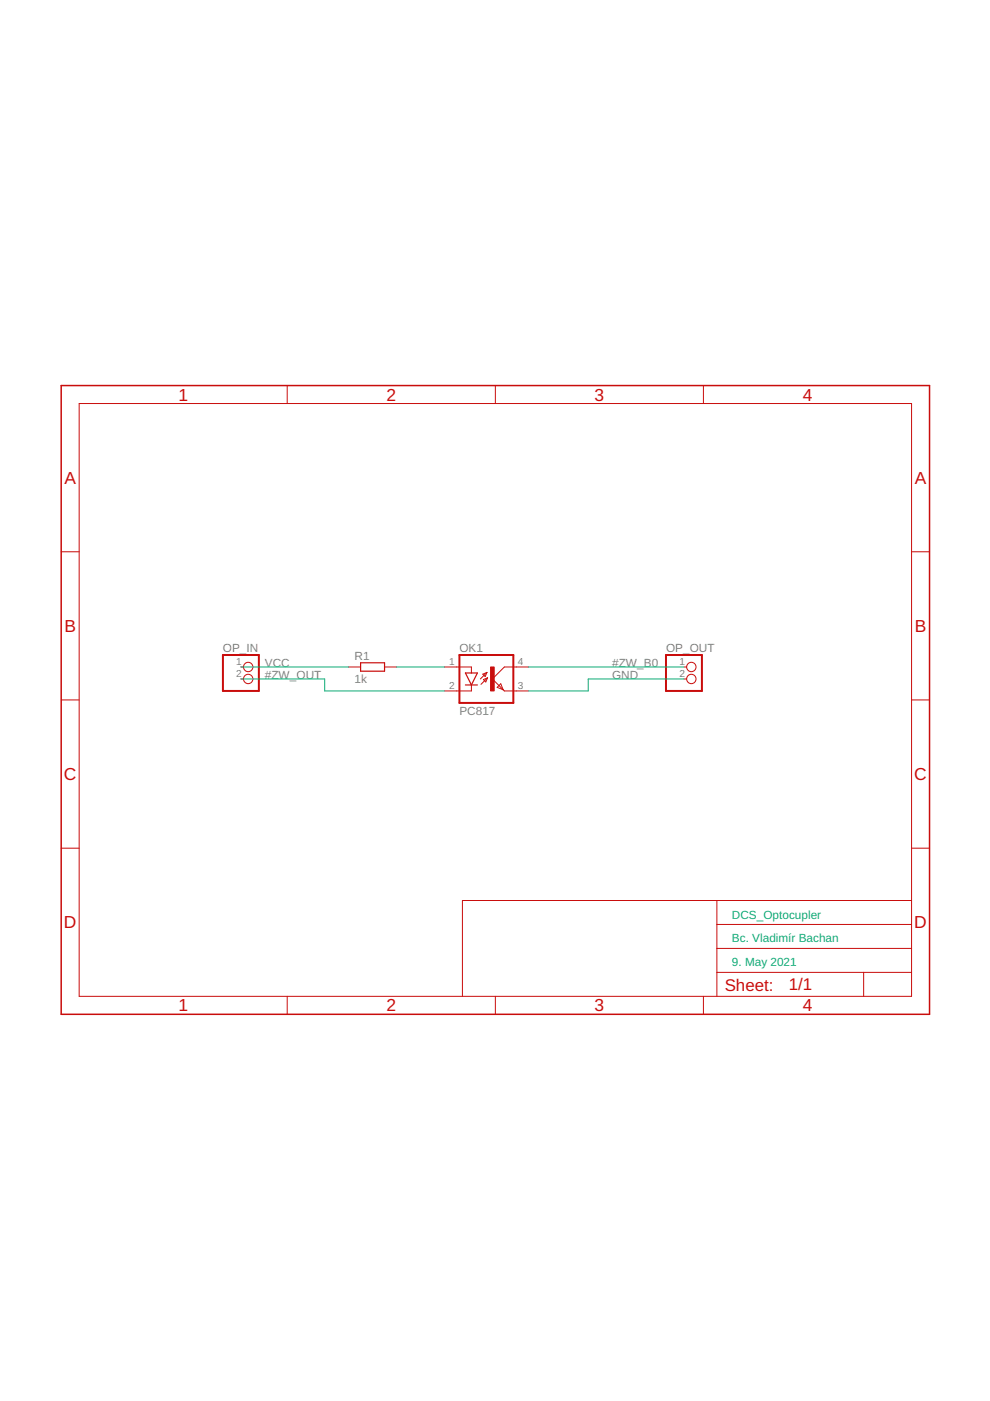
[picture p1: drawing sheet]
<?xml version="1.0" encoding="utf-8"?>
<!DOCTYPE eagle SYSTEM "eagle.dtd">
<eagle version="9.3.1">
<drawing>
<settings>
<setting alwaysvectorfont="no"/>
<setting verticaltext="up"/>
</settings>
<grid distance="0.1" unitdist="inch" unit="inch" style="lines" multiple="1" display="no" altdistance="0.01" altunitdist="inch" altunit="inch"/>
<schematic xreflabel="%F%N/%S.%C%R" xrefpart="/%S.%C%R">
<libraries>
<library name="frames">
<symbols>
<symbol name="A5L-LOC">
<wire x1="85.09" y1="3.81" x2="85.09" y2="24.13" width="0.1016" layer="94"/>
<wire x1="85.09" y1="24.13" x2="139.065" y2="24.13" width="0.1016" layer="94"/>
<wire x1="139.065" y1="24.13" x2="180.34" y2="24.13" width="0.1016" layer="94"/>
<wire x1="170.18" y1="3.81" x2="170.18" y2="8.89" width="0.1016" layer="94"/>
<wire x1="170.18" y1="8.89" x2="180.34" y2="8.89" width="0.1016" layer="94"/>
<wire x1="170.18" y1="8.89" x2="139.065" y2="8.89" width="0.1016" layer="94"/>
<wire x1="139.065" y1="8.89" x2="139.065" y2="3.81" width="0.1016" layer="94"/>
<wire x1="139.065" y1="8.89" x2="139.065" y2="13.97" width="0.1016" layer="94"/>
<wire x1="139.065" y1="13.97" x2="180.34" y2="13.97" width="0.1016" layer="94"/>
<wire x1="139.065" y1="13.97" x2="139.065" y2="19.05" width="0.1016" layer="94"/>
<wire x1="139.065" y1="19.05" x2="180.34" y2="19.05" width="0.1016" layer="94"/>
<wire x1="139.065" y1="19.05" x2="139.065" y2="24.13" width="0.1016" layer="94"/>
<text x="140.97" y="15.24" size="2.54" layer="94">&gt;DRAWING_NAME</text>
<text x="140.97" y="10.16" size="2.286" layer="94">&gt;LAST_DATE_TIME</text>
<text x="154.305" y="5.08" size="2.54" layer="94">&gt;SHEET</text>
<text x="140.716" y="4.953" size="2.54" layer="94">Sheet:</text>
<frame x1="0" y1="0" x2="184.15" y2="133.35" columns="4" rows="4" layer="94"/>
</symbol>
</symbols>
<devicesets>
<deviceset name="DINA5_L" prefix="FRAME" uservalue="yes">
<gates>
<gate name="G$1" symbol="A5L-LOC" x="0" y="0"/>
</gates>
<devices>
<device name="">
<technologies>
<technology name=""/>
</technologies>
</device>
</devices>
</deviceset>
</devicesets>
</library>
<library name="optocoupler">
<symbols>
<symbol name="OK">
<wire x1="-2.413" y1="-1.143" x2="-1.016" y2="0.254" width="0.1524" layer="94"/>
<wire x1="-1.016" y1="0.254" x2="-1.905" y2="-0.127" width="0.1524" layer="94"/>
<wire x1="-1.905" y1="-0.127" x2="-1.397" y2="-0.635" width="0.1524" layer="94"/>
<wire x1="-1.397" y1="-0.635" x2="-1.016" y2="0.254" width="0.1524" layer="94"/>
<wire x1="-1.143" y1="1.397" x2="-2.032" y2="1.016" width="0.1524" layer="94"/>
<wire x1="-2.032" y1="1.016" x2="-1.524" y2="0.508" width="0.1524" layer="94"/>
<wire x1="-1.524" y1="0.508" x2="-1.143" y2="1.397" width="0.1524" layer="94"/>
<wire x1="-2.54" y1="0" x2="-1.143" y2="1.397" width="0.1524" layer="94"/>
<wire x1="-3.175" y1="1.27" x2="-4.445" y2="-1.27" width="0.254" layer="94"/>
<wire x1="-4.445" y1="-1.27" x2="-5.715" y2="1.27" width="0.254" layer="94"/>
<wire x1="-3.175" y1="-1.27" x2="-4.445" y2="-1.27" width="0.254" layer="94"/>
<wire x1="-4.445" y1="-1.27" x2="-5.715" y2="-1.27" width="0.254" layer="94"/>
<wire x1="-3.175" y1="1.27" x2="-4.445" y2="1.27" width="0.254" layer="94"/>
<wire x1="-4.445" y1="1.27" x2="-5.715" y2="1.27" width="0.254" layer="94"/>
<wire x1="-6.985" y1="5.08" x2="4.445" y2="5.08" width="0.4064" layer="94"/>
<wire x1="-6.985" y1="-5.08" x2="4.445" y2="-5.08" width="0.4064" layer="94"/>
<wire x1="-4.445" y1="2.54" x2="-4.445" y2="1.27" width="0.1524" layer="94"/>
<wire x1="-6.985" y1="5.08" x2="-6.985" y2="-5.08" width="0.4064" layer="94"/>
<wire x1="-4.445" y1="-1.27" x2="-4.445" y2="-2.54" width="0.1524" layer="94"/>
<wire x1="4.445" y1="5.08" x2="4.445" y2="-5.08" width="0.4064" layer="94"/>
<wire x1="-4.445" y1="2.54" x2="-7.62" y2="2.54" width="0.1524" layer="94"/>
<wire x1="-4.445" y1="-2.54" x2="-7.62" y2="-2.54" width="0.1524" layer="94"/>
<wire x1="2.54" y1="2.54" x2="0" y2="0" width="0.1524" layer="94"/>
<wire x1="0" y1="0" x2="2.286" y2="-2.286" width="0.1524" layer="94"/>
<wire x1="2.54" y1="-2.54" x2="5.08" y2="-2.54" width="0.1524" layer="94"/>
<wire x1="2.54" y1="2.54" x2="5.08" y2="2.54" width="0.1524" layer="94"/>
<wire x1="1.778" y1="-1.016" x2="2.286" y2="-2.286" width="0.1524" layer="94"/>
<wire x1="2.286" y1="-2.286" x2="2.54" y2="-2.54" width="0.1524" layer="94"/>
<wire x1="2.286" y1="-2.286" x2="1.016" y2="-1.778" width="0.1524" layer="94"/>
<wire x1="1.016" y1="-1.778" x2="1.778" y2="-1.016" width="0.1524" layer="94"/>
<text x="-6.985" y="5.715" size="1.778" layer="95">&gt;NAME</text>
<text x="-6.985" y="-7.62" size="1.778" layer="96">&gt;VALUE</text>
<rectangle x1="-0.381" y1="-2.54" x2="0.381" y2="2.54" layer="94"/>
<pin name="A" x="-10.16" y="2.54" visible="pad" length="short" direction="pas"/>
<pin name="C" x="-10.16" y="-2.54" visible="pad" length="short" direction="pas"/>
<pin name="EMIT" x="7.62" y="-2.54" visible="pad" length="short" direction="pas" rot="R180"/>
<pin name="COL" x="7.62" y="2.54" visible="pad" length="short" direction="pas" rot="R180"/>
</symbol>
</symbols>
<devicesets>
<deviceset name="PC817" prefix="OK">
<gates>
<gate name="A" symbol="OK" x="0" y="0"/>
</gates>
<devices>
<device name="" package="DIL04">
<connects>
<connect gate="A" pin="A" pad="1"/>
<connect gate="A" pin="C" pad="2"/>
<connect gate="A" pin="COL" pad="4"/>
<connect gate="A" pin="EMIT" pad="3"/>
</connects>
<package3dinstances>
<package3dinstance package3d_urn="urn:adsk.eagle:package:21938/1"/>
</package3dinstances>
<technologies>
<technology name="">
<attribute name="MF" value="" constant="no"/>
<attribute name="MPN" value="PC817X4J000F" constant="no"/>
<attribute name="OC_FARNELL" value="9707727" constant="no"/>
<attribute name="OC_NEWARK" value="97K7059" constant="no"/>
</technology>
</technologies>
</device>
</devices>
</deviceset>
</devicesets>
</library>
<library name="pinhead">
<symbols>
<symbol name="PINHD2">
<wire x1="-6.35" y1="-2.54" x2="1.27" y2="-2.54" width="0.4064" layer="94"/>
<wire x1="1.27" y1="-2.54" x2="1.27" y2="5.08" width="0.4064" layer="94"/>
<wire x1="1.27" y1="5.08" x2="-6.35" y2="5.08" width="0.4064" layer="94"/>
<wire x1="-6.35" y1="5.08" x2="-6.35" y2="-2.54" width="0.4064" layer="94"/>
<text x="-6.35" y="5.715" size="1.778" layer="95">&gt;NAME</text>
<text x="-6.35" y="-5.08" size="1.778" layer="96">&gt;VALUE</text>
<pin name="1" x="-2.54" y="2.54" visible="pad" length="short" direction="pas" function="dot"/>
<pin name="2" x="-2.54" y="0" visible="pad" length="short" direction="pas" function="dot"/>
</symbol>
</symbols>
<devicesets>
<deviceset name="PINHD-1X2" prefix="JP" uservalue="yes">
<gates>
<gate name="G$1" symbol="PINHD2" x="0" y="0"/>
</gates>
<devices>
<device name="" package="1X02">
<connects>
<connect gate="G$1" pin="1" pad="1"/>
<connect gate="G$1" pin="2" pad="2"/>
</connects>
<package3dinstances>
<package3dinstance package3d_urn="urn:adsk.eagle:package:22435/2"/>
</package3dinstances>
<technologies>
<technology name=""/>
</technologies>
</device>
<device name="/90" package="1X02/90">
<connects>
<connect gate="G$1" pin="1" pad="1"/>
<connect gate="G$1" pin="2" pad="2"/>
</connects>
<package3dinstances>
<package3dinstance package3d_urn="urn:adsk.eagle:package:22437/2"/>
</package3dinstances>
<technologies>
<technology name=""/>
</technologies>
</device>
</devices>
</deviceset>
</devicesets>
</library>
<library name="rcl">
<symbols>
<symbol name="R-EU">
<wire x1="-2.54" y1="-0.889" x2="2.54" y2="-0.889" width="0.254" layer="94"/>
<wire x1="2.54" y1="0.889" x2="-2.54" y2="0.889" width="0.254" layer="94"/>
<wire x1="2.54" y1="-0.889" x2="2.54" y2="0.889" width="0.254" layer="94"/>
<wire x1="-2.54" y1="-0.889" x2="-2.54" y2="0.889" width="0.254" layer="94"/>
<text x="-3.81" y="1.4986" size="1.778" layer="95">&gt;NAME</text>
<text x="-3.81" y="-3.302" size="1.778" layer="96">&gt;VALUE</text>
<pin name="2" x="5.08" y="0" visible="off" length="short" direction="pas" swaplevel="1" rot="R180"/>
<pin name="1" x="-5.08" y="0" visible="off" length="short" direction="pas" swaplevel="1"/>
</symbol>
</symbols>
<devicesets>
<deviceset name="R-EU_" prefix="R" uservalue="yes">
<gates>
<gate name="G$1" symbol="R-EU" x="0" y="0"/>
</gates>
<devices>
<device name="R0402" package="R0402">
<connects>
<connect gate="G$1" pin="1" pad="1"/>
<connect gate="G$1" pin="2" pad="2"/>
</connects>
<package3dinstances>
<package3dinstance package3d_urn="urn:adsk.eagle:package:23547/3"/>
</package3dinstances>
<technologies>
<technology name="">
<attribute name="SPICEPREFIX" value="R" constant="no"/>
</technology>
</technologies>
</device>
<device name="R0603" package="R0603">
<connects>
<connect gate="G$1" pin="1" pad="1"/>
<connect gate="G$1" pin="2" pad="2"/>
</connects>
<package3dinstances>
<package3dinstance package3d_urn="urn:adsk.eagle:package:23555/3"/>
</package3dinstances>
<technologies>
<technology name="">
<attribute name="SPICEPREFIX" value="R" constant="no"/>
</technology>
</technologies>
</device>
<device name="R0805" package="R0805">
<connects>
<connect gate="G$1" pin="1" pad="1"/>
<connect gate="G$1" pin="2" pad="2"/>
</connects>
<package3dinstances>
<package3dinstance package3d_urn="urn:adsk.eagle:package:23553/2"/>
</package3dinstances>
<technologies>
<technology name="">
<attribute name="SPICEPREFIX" value="R" constant="no"/>
</technology>
</technologies>
</device>
<device name="R0805W" package="R0805W">
<connects>
<connect gate="G$1" pin="1" pad="1"/>
<connect gate="G$1" pin="2" pad="2"/>
</connects>
<package3dinstances>
<package3dinstance package3d_urn="urn:adsk.eagle:package:23537/2"/>
</package3dinstances>
<technologies>
<technology name="">
<attribute name="SPICEPREFIX" value="R" constant="no"/>
</technology>
</technologies>
</device>
<device name="R1206" package="R1206">
<connects>
<connect gate="G$1" pin="1" pad="1"/>
<connect gate="G$1" pin="2" pad="2"/>
</connects>
<package3dinstances>
<package3dinstance package3d_urn="urn:adsk.eagle:package:23540/2"/>
</package3dinstances>
<technologies>
<technology name="">
<attribute name="SPICEPREFIX" value="R" constant="no"/>
</technology>
</technologies>
</device>
<device name="R1206W" package="R1206W">
<connects>
<connect gate="G$1" pin="1" pad="1"/>
<connect gate="G$1" pin="2" pad="2"/>
</connects>
<package3dinstances>
<package3dinstance package3d_urn="urn:adsk.eagle:package:23539/2"/>
</package3dinstances>
<technologies>
<technology name="">
<attribute name="SPICEPREFIX" value="R" constant="no"/>
</technology>
</technologies>
</device>
<device name="R1210" package="R1210">
<connects>
<connect gate="G$1" pin="1" pad="1"/>
<connect gate="G$1" pin="2" pad="2"/>
</connects>
<package3dinstances>
<package3dinstance package3d_urn="urn:adsk.eagle:package:23554/2"/>
</package3dinstances>
<technologies>
<technology name="">
<attribute name="SPICEPREFIX" value="R" constant="no"/>
</technology>
</technologies>
</device>
<device name="R1210W" package="R1210W">
<connects>
<connect gate="G$1" pin="1" pad="1"/>
<connect gate="G$1" pin="2" pad="2"/>
</connects>
<package3dinstances>
<package3dinstance package3d_urn="urn:adsk.eagle:package:23541/2"/>
</package3dinstances>
<technologies>
<technology name="">
<attribute name="SPICEPREFIX" value="R" constant="no"/>
</technology>
</technologies>
</device>
<device name="R2010" package="R2010">
<connects>
<connect gate="G$1" pin="1" pad="1"/>
<connect gate="G$1" pin="2" pad="2"/>
</connects>
<package3dinstances>
<package3dinstance package3d_urn="urn:adsk.eagle:package:23551/2"/>
</package3dinstances>
<technologies>
<technology name="">
<attribute name="SPICEPREFIX" value="R" constant="no"/>
</technology>
</technologies>
</device>
<device name="R2010W" package="R2010W">
<connects>
<connect gate="G$1" pin="1" pad="1"/>
<connect gate="G$1" pin="2" pad="2"/>
</connects>
<package3dinstances>
<package3dinstance package3d_urn="urn:adsk.eagle:package:23542/2"/>
</package3dinstances>
<technologies>
<technology name="">
<attribute name="SPICEPREFIX" value="R" constant="no"/>
</technology>
</technologies>
</device>
<device name="R2012" package="R2012">
<connects>
<connect gate="G$1" pin="1" pad="1"/>
<connect gate="G$1" pin="2" pad="2"/>
</connects>
<package3dinstances>
<package3dinstance package3d_urn="urn:adsk.eagle:package:23543/2"/>
</package3dinstances>
<technologies>
<technology name="">
<attribute name="SPICEPREFIX" value="R" constant="no"/>
</technology>
</technologies>
</device>
<device name="R2012W" package="R2012W">
<connects>
<connect gate="G$1" pin="1" pad="1"/>
<connect gate="G$1" pin="2" pad="2"/>
</connects>
<package3dinstances>
<package3dinstance package3d_urn="urn:adsk.eagle:package:23544/2"/>
</package3dinstances>
<technologies>
<technology name="">
<attribute name="SPICEPREFIX" value="R" constant="no"/>
</technology>
</technologies>
</device>
<device name="R2512" package="R2512">
<connects>
<connect gate="G$1" pin="1" pad="1"/>
<connect gate="G$1" pin="2" pad="2"/>
</connects>
<package3dinstances>
<package3dinstance package3d_urn="urn:adsk.eagle:package:23545/2"/>
</package3dinstances>
<technologies>
<technology name="">
<attribute name="SPICEPREFIX" value="R" constant="no"/>
</technology>
</technologies>
</device>
<device name="R2512W" package="R2512W">
<connects>
<connect gate="G$1" pin="1" pad="1"/>
<connect gate="G$1" pin="2" pad="2"/>
</connects>
<package3dinstances>
<package3dinstance package3d_urn="urn:adsk.eagle:package:23565/2"/>
</package3dinstances>
<technologies>
<technology name="">
<attribute name="SPICEPREFIX" value="R" constant="no"/>
</technology>
</technologies>
</device>
<device name="R3216" package="R3216">
<connects>
<connect gate="G$1" pin="1" pad="1"/>
<connect gate="G$1" pin="2" pad="2"/>
</connects>
<package3dinstances>
<package3dinstance package3d_urn="urn:adsk.eagle:package:23557/2"/>
</package3dinstances>
<technologies>
<technology name="">
<attribute name="SPICEPREFIX" value="R" constant="no"/>
</technology>
</technologies>
</device>
<device name="R3216W" package="R3216W">
<connects>
<connect gate="G$1" pin="1" pad="1"/>
<connect gate="G$1" pin="2" pad="2"/>
</connects>
<package3dinstances>
<package3dinstance package3d_urn="urn:adsk.eagle:package:23548/2"/>
</package3dinstances>
<technologies>
<technology name="">
<attribute name="SPICEPREFIX" value="R" constant="no"/>
</technology>
</technologies>
</device>
<device name="R3225" package="R3225">
<connects>
<connect gate="G$1" pin="1" pad="1"/>
<connect gate="G$1" pin="2" pad="2"/>
</connects>
<package3dinstances>
<package3dinstance package3d_urn="urn:adsk.eagle:package:23549/2"/>
</package3dinstances>
<technologies>
<technology name="">
<attribute name="SPICEPREFIX" value="R" constant="no"/>
</technology>
</technologies>
</device>
<device name="R3225W" package="R3225W">
<connects>
<connect gate="G$1" pin="1" pad="1"/>
<connect gate="G$1" pin="2" pad="2"/>
</connects>
<package3dinstances>
<package3dinstance package3d_urn="urn:adsk.eagle:package:23550/2"/>
</package3dinstances>
<technologies>
<technology name="">
<attribute name="SPICEPREFIX" value="R" constant="no"/>
</technology>
</technologies>
</device>
<device name="R5025" package="R5025">
<connects>
<connect gate="G$1" pin="1" pad="1"/>
<connect gate="G$1" pin="2" pad="2"/>
</connects>
<package3dinstances>
<package3dinstance package3d_urn="urn:adsk.eagle:package:23552/2"/>
</package3dinstances>
<technologies>
<technology name="">
<attribute name="SPICEPREFIX" value="R" constant="no"/>
</technology>
</technologies>
</device>
<device name="R5025W" package="R5025W">
<connects>
<connect gate="G$1" pin="1" pad="1"/>
<connect gate="G$1" pin="2" pad="2"/>
</connects>
<package3dinstances>
<package3dinstance package3d_urn="urn:adsk.eagle:package:23558/2"/>
</package3dinstances>
<technologies>
<technology name="">
<attribute name="SPICEPREFIX" value="R" constant="no"/>
</technology>
</technologies>
</device>
<device name="R6332" package="R6332">
<connects>
<connect gate="G$1" pin="1" pad="1"/>
<connect gate="G$1" pin="2" pad="2"/>
</connects>
<package3dinstances>
<package3dinstance package3d_urn="urn:adsk.eagle:package:23559/2"/>
</package3dinstances>
<technologies>
<technology name="">
<attribute name="SPICEPREFIX" value="R" constant="no"/>
</technology>
</technologies>
</device>
<device name="R6332W" package="R6332W">
<connects>
<connect gate="G$1" pin="1" pad="1"/>
<connect gate="G$1" pin="2" pad="2"/>
</connects>
<package3dinstances>
<package3dinstance package3d_urn="urn:adsk.eagle:package:26078/2"/>
</package3dinstances>
<technologies>
<technology name="">
<attribute name="SPICEPREFIX" value="R" constant="no"/>
</technology>
</technologies>
</device>
<device name="M0805" package="M0805">
<connects>
<connect gate="G$1" pin="1" pad="1"/>
<connect gate="G$1" pin="2" pad="2"/>
</connects>
<package3dinstances>
<package3dinstance package3d_urn="urn:adsk.eagle:package:23556/2"/>
</package3dinstances>
<technologies>
<technology name="">
<attribute name="SPICEPREFIX" value="R" constant="no"/>
</technology>
</technologies>
</device>
<device name="M1206" package="M1206">
<connects>
<connect gate="G$1" pin="1" pad="1"/>
<connect gate="G$1" pin="2" pad="2"/>
</connects>
<package3dinstances>
<package3dinstance package3d_urn="urn:adsk.eagle:package:23566/2"/>
</package3dinstances>
<technologies>
<technology name="">
<attribute name="SPICEPREFIX" value="R" constant="no"/>
</technology>
</technologies>
</device>
<device name="M1406" package="M1406">
<connects>
<connect gate="G$1" pin="1" pad="1"/>
<connect gate="G$1" pin="2" pad="2"/>
</connects>
<package3dinstances>
<package3dinstance package3d_urn="urn:adsk.eagle:package:23569/2"/>
</package3dinstances>
<technologies>
<technology name="">
<attribute name="SPICEPREFIX" value="R" constant="no"/>
</technology>
</technologies>
</device>
<device name="M2012" package="M2012">
<connects>
<connect gate="G$1" pin="1" pad="1"/>
<connect gate="G$1" pin="2" pad="2"/>
</connects>
<package3dinstances>
<package3dinstance package3d_urn="urn:adsk.eagle:package:23561/2"/>
</package3dinstances>
<technologies>
<technology name="">
<attribute name="SPICEPREFIX" value="R" constant="no"/>
</technology>
</technologies>
</device>
<device name="M2309" package="M2309">
<connects>
<connect gate="G$1" pin="1" pad="1"/>
<connect gate="G$1" pin="2" pad="2"/>
</connects>
<package3dinstances>
<package3dinstance package3d_urn="urn:adsk.eagle:package:23562/2"/>
</package3dinstances>
<technologies>
<technology name="">
<attribute name="SPICEPREFIX" value="R" constant="no"/>
</technology>
</technologies>
</device>
<device name="M3216" package="M3216">
<connects>
<connect gate="G$1" pin="1" pad="1"/>
<connect gate="G$1" pin="2" pad="2"/>
</connects>
<package3dinstances>
<package3dinstance package3d_urn="urn:adsk.eagle:package:23563/2"/>
</package3dinstances>
<technologies>
<technology name="">
<attribute name="SPICEPREFIX" value="R" constant="no"/>
</technology>
</technologies>
</device>
<device name="M3516" package="M3516">
<connects>
<connect gate="G$1" pin="1" pad="1"/>
<connect gate="G$1" pin="2" pad="2"/>
</connects>
<package3dinstances>
<package3dinstance package3d_urn="urn:adsk.eagle:package:23573/2"/>
</package3dinstances>
<technologies>
<technology name="">
<attribute name="SPICEPREFIX" value="R" constant="no"/>
</technology>
</technologies>
</device>
<device name="M5923" package="M5923">
<connects>
<connect gate="G$1" pin="1" pad="1"/>
<connect gate="G$1" pin="2" pad="2"/>
</connects>
<package3dinstances>
<package3dinstance package3d_urn="urn:adsk.eagle:package:23564/3"/>
</package3dinstances>
<technologies>
<technology name="">
<attribute name="SPICEPREFIX" value="R" constant="no"/>
</technology>
</technologies>
</device>
<device name="0204/5" package="0204/5">
<connects>
<connect gate="G$1" pin="1" pad="1"/>
<connect gate="G$1" pin="2" pad="2"/>
</connects>
<package3dinstances>
<package3dinstance package3d_urn="urn:adsk.eagle:package:23488/1"/>
</package3dinstances>
<technologies>
<technology name="">
<attribute name="SPICEPREFIX" value="R" constant="no"/>
</technology>
</technologies>
</device>
<device name="0204/7" package="0204/7">
<connects>
<connect gate="G$1" pin="1" pad="1"/>
<connect gate="G$1" pin="2" pad="2"/>
</connects>
<package3dinstances>
<package3dinstance package3d_urn="urn:adsk.eagle:package:23498/2"/>
</package3dinstances>
<technologies>
<technology name="">
<attribute name="SPICEPREFIX" value="R" constant="no"/>
</technology>
</technologies>
</device>
<device name="0204/2V" package="0204V">
<connects>
<connect gate="G$1" pin="1" pad="1"/>
<connect gate="G$1" pin="2" pad="2"/>
</connects>
<package3dinstances>
<package3dinstance package3d_urn="urn:adsk.eagle:package:23495/1"/>
</package3dinstances>
<technologies>
<technology name="">
<attribute name="SPICEPREFIX" value="R" constant="no"/>
</technology>
</technologies>
</device>
<device name="0207/10" package="0207/10">
<connects>
<connect gate="G$1" pin="1" pad="1"/>
<connect gate="G$1" pin="2" pad="2"/>
</connects>
<package3dinstances>
<package3dinstance package3d_urn="urn:adsk.eagle:package:23491/2"/>
</package3dinstances>
<technologies>
<technology name="">
<attribute name="SPICEPREFIX" value="R" constant="no"/>
</technology>
</technologies>
</device>
<device name="0207/12" package="0207/12">
<connects>
<connect gate="G$1" pin="1" pad="1"/>
<connect gate="G$1" pin="2" pad="2"/>
</connects>
<package3dinstances>
<package3dinstance package3d_urn="urn:adsk.eagle:package:23489/1"/>
</package3dinstances>
<technologies>
<technology name="">
<attribute name="SPICEPREFIX" value="R" constant="no"/>
</technology>
</technologies>
</device>
<device name="0207/15" package="0207/15">
<connects>
<connect gate="G$1" pin="1" pad="1"/>
<connect gate="G$1" pin="2" pad="2"/>
</connects>
<package3dinstances>
<package3dinstance package3d_urn="urn:adsk.eagle:package:23492/1"/>
</package3dinstances>
<technologies>
<technology name="">
<attribute name="SPICEPREFIX" value="R" constant="no"/>
</technology>
</technologies>
</device>
<device name="0207/2V" package="0207/2V">
<connects>
<connect gate="G$1" pin="1" pad="1"/>
<connect gate="G$1" pin="2" pad="2"/>
</connects>
<package3dinstances>
<package3dinstance package3d_urn="urn:adsk.eagle:package:23490/1"/>
</package3dinstances>
<technologies>
<technology name="">
<attribute name="SPICEPREFIX" value="R" constant="no"/>
</technology>
</technologies>
</device>
<device name="0207/5V" package="0207/5V">
<connects>
<connect gate="G$1" pin="1" pad="1"/>
<connect gate="G$1" pin="2" pad="2"/>
</connects>
<package3dinstances>
<package3dinstance package3d_urn="urn:adsk.eagle:package:23502/1"/>
</package3dinstances>
<technologies>
<technology name="">
<attribute name="SPICEPREFIX" value="R" constant="no"/>
</technology>
</technologies>
</device>
<device name="0207/7" package="0207/7">
<connects>
<connect gate="G$1" pin="1" pad="1"/>
<connect gate="G$1" pin="2" pad="2"/>
</connects>
<package3dinstances>
<package3dinstance package3d_urn="urn:adsk.eagle:package:23493/2"/>
</package3dinstances>
<technologies>
<technology name="">
<attribute name="SPICEPREFIX" value="R" constant="no"/>
</technology>
</technologies>
</device>
<device name="0309/10" package="0309/10">
<connects>
<connect gate="G$1" pin="1" pad="1"/>
<connect gate="G$1" pin="2" pad="2"/>
</connects>
<package3dinstances>
<package3dinstance package3d_urn="urn:adsk.eagle:package:23567/2"/>
</package3dinstances>
<technologies>
<technology name="">
<attribute name="SPICEPREFIX" value="R" constant="no"/>
</technology>
</technologies>
</device>
<device name="0309/12" package="0309/12">
<connects>
<connect gate="G$1" pin="1" pad="1"/>
<connect gate="G$1" pin="2" pad="2"/>
</connects>
<package3dinstances>
<package3dinstance package3d_urn="urn:adsk.eagle:package:23571/1"/>
</package3dinstances>
<technologies>
<technology name="">
<attribute name="SPICEPREFIX" value="R" constant="no"/>
</technology>
</technologies>
</device>
<device name="0309/V" package="0309V">
<connects>
<connect gate="G$1" pin="1" pad="1"/>
<connect gate="G$1" pin="2" pad="2"/>
</connects>
<package3dinstances>
<package3dinstance package3d_urn="urn:adsk.eagle:package:23572/1"/>
</package3dinstances>
<technologies>
<technology name="">
<attribute name="SPICEPREFIX" value="R" constant="no"/>
</technology>
</technologies>
</device>
<device name="0411/12" package="0411/12">
<connects>
<connect gate="G$1" pin="1" pad="1"/>
<connect gate="G$1" pin="2" pad="2"/>
</connects>
<package3dinstances>
<package3dinstance package3d_urn="urn:adsk.eagle:package:23578/1"/>
</package3dinstances>
<technologies>
<technology name="">
<attribute name="SPICEPREFIX" value="R" constant="no"/>
</technology>
</technologies>
</device>
<device name="0411/15" package="0411/15">
<connects>
<connect gate="G$1" pin="1" pad="1"/>
<connect gate="G$1" pin="2" pad="2"/>
</connects>
<package3dinstances>
<package3dinstance package3d_urn="urn:adsk.eagle:package:23568/2"/>
</package3dinstances>
<technologies>
<technology name="">
<attribute name="SPICEPREFIX" value="R" constant="no"/>
</technology>
</technologies>
</device>
<device name="0411/3V" package="0411V">
<connects>
<connect gate="G$1" pin="1" pad="1"/>
<connect gate="G$1" pin="2" pad="2"/>
</connects>
<package3dinstances>
<package3dinstance package3d_urn="urn:adsk.eagle:package:23570/1"/>
</package3dinstances>
<technologies>
<technology name="">
<attribute name="SPICEPREFIX" value="R" constant="no"/>
</technology>
</technologies>
</device>
<device name="0414/15" package="0414/15">
<connects>
<connect gate="G$1" pin="1" pad="1"/>
<connect gate="G$1" pin="2" pad="2"/>
</connects>
<package3dinstances>
<package3dinstance package3d_urn="urn:adsk.eagle:package:23579/2"/>
</package3dinstances>
<technologies>
<technology name="">
<attribute name="SPICEPREFIX" value="R" constant="no"/>
</technology>
</technologies>
</device>
<device name="0414/5V" package="0414V">
<connects>
<connect gate="G$1" pin="1" pad="1"/>
<connect gate="G$1" pin="2" pad="2"/>
</connects>
<package3dinstances>
<package3dinstance package3d_urn="urn:adsk.eagle:package:23574/1"/>
</package3dinstances>
<technologies>
<technology name="">
<attribute name="SPICEPREFIX" value="R" constant="no"/>
</technology>
</technologies>
</device>
<device name="0617/17" package="0617/17">
<connects>
<connect gate="G$1" pin="1" pad="1"/>
<connect gate="G$1" pin="2" pad="2"/>
</connects>
<package3dinstances>
<package3dinstance package3d_urn="urn:adsk.eagle:package:23575/2"/>
</package3dinstances>
<technologies>
<technology name="">
<attribute name="SPICEPREFIX" value="R" constant="no"/>
</technology>
</technologies>
</device>
<device name="0617/22" package="0617/22">
<connects>
<connect gate="G$1" pin="1" pad="1"/>
<connect gate="G$1" pin="2" pad="2"/>
</connects>
<package3dinstances>
<package3dinstance package3d_urn="urn:adsk.eagle:package:23577/1"/>
</package3dinstances>
<technologies>
<technology name="">
<attribute name="SPICEPREFIX" value="R" constant="no"/>
</technology>
</technologies>
</device>
<device name="0617/5V" package="0617V">
<connects>
<connect gate="G$1" pin="1" pad="1"/>
<connect gate="G$1" pin="2" pad="2"/>
</connects>
<package3dinstances>
<package3dinstance package3d_urn="urn:adsk.eagle:package:23576/1"/>
</package3dinstances>
<technologies>
<technology name="">
<attribute name="SPICEPREFIX" value="R" constant="no"/>
</technology>
</technologies>
</device>
<device name="0922/22" package="0922/22">
<connects>
<connect gate="G$1" pin="1" pad="1"/>
<connect gate="G$1" pin="2" pad="2"/>
</connects>
<package3dinstances>
<package3dinstance package3d_urn="urn:adsk.eagle:package:23580/2"/>
</package3dinstances>
<technologies>
<technology name="">
<attribute name="SPICEPREFIX" value="R" constant="no"/>
</technology>
</technologies>
</device>
<device name="0613/5V" package="P0613V">
<connects>
<connect gate="G$1" pin="1" pad="1"/>
<connect gate="G$1" pin="2" pad="2"/>
</connects>
<package3dinstances>
<package3dinstance package3d_urn="urn:adsk.eagle:package:23582/1"/>
</package3dinstances>
<technologies>
<technology name="">
<attribute name="SPICEPREFIX" value="R" constant="no"/>
</technology>
</technologies>
</device>
<device name="0613/15" package="P0613/15">
<connects>
<connect gate="G$1" pin="1" pad="1"/>
<connect gate="G$1" pin="2" pad="2"/>
</connects>
<package3dinstances>
<package3dinstance package3d_urn="urn:adsk.eagle:package:23581/2"/>
</package3dinstances>
<technologies>
<technology name="">
<attribute name="SPICEPREFIX" value="R" constant="no"/>
</technology>
</technologies>
</device>
<device name="0817/22" package="P0817/22">
<connects>
<connect gate="G$1" pin="1" pad="1"/>
<connect gate="G$1" pin="2" pad="2"/>
</connects>
<package3dinstances>
<package3dinstance package3d_urn="urn:adsk.eagle:package:23583/1"/>
</package3dinstances>
<technologies>
<technology name="">
<attribute name="SPICEPREFIX" value="R" constant="no"/>
</technology>
</technologies>
</device>
<device name="0817/7V" package="P0817V">
<connects>
<connect gate="G$1" pin="1" pad="1"/>
<connect gate="G$1" pin="2" pad="2"/>
</connects>
<package3dinstances>
<package3dinstance package3d_urn="urn:adsk.eagle:package:23608/1"/>
</package3dinstances>
<technologies>
<technology name="">
<attribute name="SPICEPREFIX" value="R" constant="no"/>
</technology>
</technologies>
</device>
<device name="V234/12" package="V234/12">
<connects>
<connect gate="G$1" pin="1" pad="1"/>
<connect gate="G$1" pin="2" pad="2"/>
</connects>
<package3dinstances>
<package3dinstance package3d_urn="urn:adsk.eagle:package:23592/1"/>
</package3dinstances>
<technologies>
<technology name="">
<attribute name="SPICEPREFIX" value="R" constant="no"/>
</technology>
</technologies>
</device>
<device name="V235/17" package="V235/17">
<connects>
<connect gate="G$1" pin="1" pad="1"/>
<connect gate="G$1" pin="2" pad="2"/>
</connects>
<package3dinstances>
<package3dinstance package3d_urn="urn:adsk.eagle:package:23586/2"/>
</package3dinstances>
<technologies>
<technology name="">
<attribute name="SPICEPREFIX" value="R" constant="no"/>
</technology>
</technologies>
</device>
<device name="V526-0" package="V526-0">
<connects>
<connect gate="G$1" pin="1" pad="1"/>
<connect gate="G$1" pin="2" pad="2"/>
</connects>
<package3dinstances>
<package3dinstance package3d_urn="urn:adsk.eagle:package:23590/1"/>
</package3dinstances>
<technologies>
<technology name="">
<attribute name="SPICEPREFIX" value="R" constant="no"/>
</technology>
</technologies>
</device>
<device name="MELF0102R" package="MINI_MELF-0102R">
<connects>
<connect gate="G$1" pin="1" pad="1"/>
<connect gate="G$1" pin="2" pad="2"/>
</connects>
<package3dinstances>
<package3dinstance package3d_urn="urn:adsk.eagle:package:23591/2"/>
</package3dinstances>
<technologies>
<technology name="">
<attribute name="SPICEPREFIX" value="R" constant="no"/>
</technology>
</technologies>
</device>
<device name="MELF0102W" package="MINI_MELF-0102W">
<connects>
<connect gate="G$1" pin="1" pad="1"/>
<connect gate="G$1" pin="2" pad="2"/>
</connects>
<package3dinstances>
<package3dinstance package3d_urn="urn:adsk.eagle:package:23588/2"/>
</package3dinstances>
<technologies>
<technology name="">
<attribute name="SPICEPREFIX" value="R" constant="no"/>
</technology>
</technologies>
</device>
<device name="MELF0204R" package="MINI_MELF-0204R">
<connects>
<connect gate="G$1" pin="1" pad="1"/>
<connect gate="G$1" pin="2" pad="2"/>
</connects>
<package3dinstances>
<package3dinstance package3d_urn="urn:adsk.eagle:package:26109/2"/>
</package3dinstances>
<technologies>
<technology name="">
<attribute name="SPICEPREFIX" value="R" constant="no"/>
</technology>
</technologies>
</device>
<device name="MELF0204W" package="MINI_MELF-0204W">
<connects>
<connect gate="G$1" pin="1" pad="1"/>
<connect gate="G$1" pin="2" pad="2"/>
</connects>
<package3dinstances>
<package3dinstance package3d_urn="urn:adsk.eagle:package:26111/2"/>
</package3dinstances>
<technologies>
<technology name="">
<attribute name="SPICEPREFIX" value="R" constant="no"/>
</technology>
</technologies>
</device>
<device name="MELF0207R" package="MINI_MELF-0207R">
<connects>
<connect gate="G$1" pin="1" pad="1"/>
<connect gate="G$1" pin="2" pad="2"/>
</connects>
<package3dinstances>
<package3dinstance package3d_urn="urn:adsk.eagle:package:26113/2"/>
</package3dinstances>
<technologies>
<technology name="">
<attribute name="SPICEPREFIX" value="R" constant="no"/>
</technology>
</technologies>
</device>
<device name="MELF0207W" package="MINI_MELF-0207W">
<connects>
<connect gate="G$1" pin="1" pad="1"/>
<connect gate="G$1" pin="2" pad="2"/>
</connects>
<package3dinstances>
<package3dinstance package3d_urn="urn:adsk.eagle:package:26112/2"/>
</package3dinstances>
<technologies>
<technology name="">
<attribute name="SPICEPREFIX" value="R" constant="no"/>
</technology>
</technologies>
</device>
<device name="0922V" package="0922V">
<connects>
<connect gate="G$1" pin="1" pad="1"/>
<connect gate="G$1" pin="2" pad="2"/>
</connects>
<package3dinstances>
<package3dinstance package3d_urn="urn:adsk.eagle:package:23589/1"/>
</package3dinstances>
<technologies>
<technology name="">
<attribute name="SPICEPREFIX" value="R" constant="no"/>
</technology>
</technologies>
</device>
<device name="RDH/15" package="RDH/15">
<connects>
<connect gate="G$1" pin="1" pad="1"/>
<connect gate="G$1" pin="2" pad="2"/>
</connects>
<package3dinstances>
<package3dinstance package3d_urn="urn:adsk.eagle:package:23595/1"/>
</package3dinstances>
<technologies>
<technology name="">
<attribute name="SPICEPREFIX" value="R" constant="no"/>
</technology>
</technologies>
</device>
<device name="MELF0102AX" package="MINI_MELF-0102AX">
<connects>
<connect gate="G$1" pin="1" pad="1"/>
<connect gate="G$1" pin="2" pad="2"/>
</connects>
<package3dinstances>
<package3dinstance package3d_urn="urn:adsk.eagle:package:23594/1"/>
</package3dinstances>
<technologies>
<technology name="">
<attribute name="SPICEPREFIX" value="R" constant="no"/>
</technology>
</technologies>
</device>
<device name="R0201" package="R0201">
<connects>
<connect gate="G$1" pin="1" pad="1"/>
<connect gate="G$1" pin="2" pad="2"/>
</connects>
<package3dinstances>
<package3dinstance package3d_urn="urn:adsk.eagle:package:26117/2"/>
</package3dinstances>
<technologies>
<technology name="">
<attribute name="SPICEPREFIX" value="R" constant="no"/>
</technology>
</technologies>
</device>
<device name="VTA52" package="VTA52">
<connects>
<connect gate="G$1" pin="1" pad="1"/>
<connect gate="G$1" pin="2" pad="2"/>
</connects>
<package3dinstances>
<package3dinstance package3d_urn="urn:adsk.eagle:package:26116/2"/>
</package3dinstances>
<technologies>
<technology name="">
<attribute name="SPICEPREFIX" value="R" constant="no"/>
</technology>
</technologies>
</device>
<device name="VTA53" package="VTA53">
<connects>
<connect gate="G$1" pin="1" pad="1"/>
<connect gate="G$1" pin="2" pad="2"/>
</connects>
<package3dinstances>
<package3dinstance package3d_urn="urn:adsk.eagle:package:26118/2"/>
</package3dinstances>
<technologies>
<technology name="">
<attribute name="SPICEPREFIX" value="R" constant="no"/>
</technology>
</technologies>
</device>
<device name="VTA54" package="VTA54">
<connects>
<connect gate="G$1" pin="1" pad="1"/>
<connect gate="G$1" pin="2" pad="2"/>
</connects>
<package3dinstances>
<package3dinstance package3d_urn="urn:adsk.eagle:package:26119/2"/>
</package3dinstances>
<technologies>
<technology name="">
<attribute name="SPICEPREFIX" value="R" constant="no"/>
</technology>
</technologies>
</device>
<device name="VTA55" package="VTA55">
<connects>
<connect gate="G$1" pin="1" pad="1"/>
<connect gate="G$1" pin="2" pad="2"/>
</connects>
<package3dinstances>
<package3dinstance package3d_urn="urn:adsk.eagle:package:26120/2"/>
</package3dinstances>
<technologies>
<technology name="">
<attribute name="SPICEPREFIX" value="R" constant="no"/>
</technology>
</technologies>
</device>
<device name="VTA56" package="VTA56">
<connects>
<connect gate="G$1" pin="1" pad="1"/>
<connect gate="G$1" pin="2" pad="2"/>
</connects>
<package3dinstances>
<package3dinstance package3d_urn="urn:adsk.eagle:package:26129/3"/>
</package3dinstances>
<technologies>
<technology name="">
<attribute name="SPICEPREFIX" value="R" constant="no"/>
</technology>
</technologies>
</device>
<device name="VMTA55" package="VMTA55">
<connects>
<connect gate="G$1" pin="1" pad="1"/>
<connect gate="G$1" pin="2" pad="2"/>
</connects>
<package3dinstances>
<package3dinstance package3d_urn="urn:adsk.eagle:package:26121/2"/>
</package3dinstances>
<technologies>
<technology name="">
<attribute name="SPICEPREFIX" value="R" constant="no"/>
</technology>
</technologies>
</device>
<device name="VMTB60" package="VMTB60">
<connects>
<connect gate="G$1" pin="1" pad="1"/>
<connect gate="G$1" pin="2" pad="2"/>
</connects>
<package3dinstances>
<package3dinstance package3d_urn="urn:adsk.eagle:package:26122/2"/>
</package3dinstances>
<technologies>
<technology name="">
<attribute name="SPICEPREFIX" value="R" constant="no"/>
</technology>
</technologies>
</device>
<device name="R4527" package="R4527">
<connects>
<connect gate="G$1" pin="1" pad="1"/>
<connect gate="G$1" pin="2" pad="2"/>
</connects>
<package3dinstances>
<package3dinstance package3d_urn="urn:adsk.eagle:package:13310/2"/>
</package3dinstances>
<technologies>
<technology name="">
<attribute name="SPICEPREFIX" value="R" constant="no"/>
</technology>
</technologies>
</device>
<device name="WSC0001" package="WSC0001">
<connects>
<connect gate="G$1" pin="1" pad="1"/>
<connect gate="G$1" pin="2" pad="2"/>
</connects>
<package3dinstances>
<package3dinstance package3d_urn="urn:adsk.eagle:package:26123/2"/>
</package3dinstances>
<technologies>
<technology name="">
<attribute name="SPICEPREFIX" value="R" constant="no"/>
</technology>
</technologies>
</device>
<device name="WSC0002" package="WSC0002">
<connects>
<connect gate="G$1" pin="1" pad="1"/>
<connect gate="G$1" pin="2" pad="2"/>
</connects>
<package3dinstances>
<package3dinstance package3d_urn="urn:adsk.eagle:package:26125/2"/>
</package3dinstances>
<technologies>
<technology name="">
<attribute name="SPICEPREFIX" value="R" constant="no"/>
</technology>
</technologies>
</device>
<device name="WSC01/2" package="WSC01/2">
<connects>
<connect gate="G$1" pin="1" pad="1"/>
<connect gate="G$1" pin="2" pad="2"/>
</connects>
<package3dinstances>
<package3dinstance package3d_urn="urn:adsk.eagle:package:26127/2"/>
</package3dinstances>
<technologies>
<technology name="">
<attribute name="SPICEPREFIX" value="R" constant="no"/>
</technology>
</technologies>
</device>
<device name="WSC2515" package="WSC2515">
<connects>
<connect gate="G$1" pin="1" pad="1"/>
<connect gate="G$1" pin="2" pad="2"/>
</connects>
<package3dinstances>
<package3dinstance package3d_urn="urn:adsk.eagle:package:26134/2"/>
</package3dinstances>
<technologies>
<technology name="">
<attribute name="SPICEPREFIX" value="R" constant="no"/>
</technology>
</technologies>
</device>
<device name="WSC4527" package="WSC4527">
<connects>
<connect gate="G$1" pin="1" pad="1"/>
<connect gate="G$1" pin="2" pad="2"/>
</connects>
<package3dinstances>
<package3dinstance package3d_urn="urn:adsk.eagle:package:26126/2"/>
</package3dinstances>
<technologies>
<technology name="">
<attribute name="SPICEPREFIX" value="R" constant="no"/>
</technology>
</technologies>
</device>
<device name="WSC6927" package="WSC6927">
<connects>
<connect gate="G$1" pin="1" pad="1"/>
<connect gate="G$1" pin="2" pad="2"/>
</connects>
<package3dinstances>
<package3dinstance package3d_urn="urn:adsk.eagle:package:26128/2"/>
</package3dinstances>
<technologies>
<technology name="">
<attribute name="SPICEPREFIX" value="R" constant="no"/>
</technology>
</technologies>
</device>
<device name="R1218" package="R1218">
<connects>
<connect gate="G$1" pin="1" pad="1"/>
<connect gate="G$1" pin="2" pad="2"/>
</connects>
<package3dinstances>
<package3dinstance package3d_urn="urn:adsk.eagle:package:26131/2"/>
</package3dinstances>
<technologies>
<technology name="">
<attribute name="SPICEPREFIX" value="R" constant="no"/>
</technology>
</technologies>
</device>
<device name="1812X7R" package="1812X7R">
<connects>
<connect gate="G$1" pin="1" pad="1"/>
<connect gate="G$1" pin="2" pad="2"/>
</connects>
<package3dinstances>
<package3dinstance package3d_urn="urn:adsk.eagle:package:26130/2"/>
</package3dinstances>
<technologies>
<technology name="">
<attribute name="SPICEPREFIX" value="R" constant="no"/>
</technology>
</technologies>
</device>
<device name="PRL1632" package="PRL1632">
<connects>
<connect gate="G$1" pin="1" pad="1"/>
<connect gate="G$1" pin="2" pad="2"/>
</connects>
<package3dinstances>
<package3dinstance package3d_urn="urn:adsk.eagle:package:26132/2"/>
</package3dinstances>
<technologies>
<technology name="">
<attribute name="SPICEPREFIX" value="R" constant="no"/>
</technology>
</technologies>
</device>
<device name="01005" package="R01005">
<connects>
<connect gate="G$1" pin="1" pad="1"/>
<connect gate="G$1" pin="2" pad="2"/>
</connects>
<package3dinstances>
<package3dinstance package3d_urn="urn:adsk.eagle:package:26133/2"/>
</package3dinstances>
<technologies>
<technology name="">
<attribute name="SPICEPREFIX" value="R" constant="no"/>
</technology>
</technologies>
</device>
</devices>
<spice>
<pinmapping spiceprefix="R">
<pinmap gate="G$1" pin="1" pinorder="1"/>
<pinmap gate="G$1" pin="2" pinorder="2"/>
</pinmapping>
</spice>
</deviceset>
</devicesets>
</library>
</libraries>
<attributes>
</attributes>
<variantdefs>
</variantdefs>
<classes>
<class number="0" name="default" width="0" drill="0">
</class>
</classes>
<parts>
<part name="FRAME1" library="frames" deviceset="DINA5_L" device=""/>
<part name="OK1" library="optocoupler" deviceset="PC817" device="" package3d_urn="urn:adsk.eagle:package:21938/1"/>
<part name="OP_IN" library="pinhead" deviceset="PINHD-1X2" device="" package3d_urn="urn:adsk.eagle:package:22435/2"/>
<part name="OP_OUT" library="pinhead" deviceset="PINHD-1X2" device="" package3d_urn="urn:adsk.eagle:package:22435/2"/>
<part name="R1" library="rcl" deviceset="R-EU_" device="0207/10" package3d_urn="urn:adsk.eagle:package:23491/2" value="1k"/>
</parts>
<sheets>
<sheet>
<plain>
<text x="142.24" y="20.32" size="1.778" layer="91">DCS_Optocupler</text>
<text x="142.24" y="15.24" size="1.778" layer="91">Bc. Vladimír Bachan</text>
<text x="142.24" y="10.16" size="1.778" layer="91">9. May 2021</text>
</plain>
<instances>
<instance part="FRAME1" gate="G$1" x="0" y="0" smashed="yes">
<attribute name="SHEET" x="154.305" y="5.08" size="2.54" layer="94"/>
</instance>
<instance part="OK1" gate="A" x="91.44" y="71.12" smashed="yes">
<attribute name="NAME" x="84.455" y="76.835" size="1.778" layer="95"/>
<attribute name="VALUE" x="84.455" y="63.5" size="1.778" layer="96"/>
</instance>
<instance part="OP_IN" gate="G$1" x="40.64" y="71.12" smashed="yes">
<attribute name="NAME" x="34.29" y="76.835" size="1.778" layer="95"/>
<attribute name="VALUE" x="34.29" y="66.04" size="1.778" layer="96"/>
</instance>
<instance part="OP_OUT" gate="G$1" x="134.62" y="71.12" smashed="yes">
<attribute name="NAME" x="128.27" y="76.835" size="1.778" layer="95"/>
<attribute name="VALUE" x="128.27" y="66.04" size="1.778" layer="96"/>
</instance>
<instance part="R1" gate="G$1" x="66.04" y="73.66" smashed="yes">
<attribute name="NAME" x="62.23" y="75.1586" size="1.778" layer="95"/>
<attribute name="VALUE" x="62.23" y="70.358" size="1.778" layer="96"/>
</instance>
</instances>
<busses>
</busses>
<nets>
<net name="VCC" class="0">
<segment>
<pinref part="OP_IN" gate="G$1" pin="1"/>
<wire x1="38.1" y1="73.66" x2="60.96" y2="73.66" width="0.1524" layer="91"/>
<pinref part="R1" gate="G$1" pin="1"/>
<label x="43.18" y="73.66" size="1.778" layer="95"/>
</segment>
</net>
<net name="#ZW_OUT" class="0">
<segment>
<pinref part="OP_IN" gate="G$1" pin="2"/>
<wire x1="38.1" y1="71.12" x2="55.88" y2="71.12" width="0.1524" layer="91"/>
<pinref part="OK1" gate="A" pin="C"/>
<wire x1="55.88" y1="71.12" x2="55.88" y2="68.58" width="0.1524" layer="91"/>
<wire x1="55.88" y1="68.58" x2="81.28" y2="68.58" width="0.1524" layer="91"/>
<label x="43.18" y="71.12" size="1.778" layer="95"/>
</segment>
</net>
<net name="N$3" class="0">
<segment>
<pinref part="R1" gate="G$1" pin="2"/>
<pinref part="OK1" gate="A" pin="A"/>
<wire x1="71.12" y1="73.66" x2="81.28" y2="73.66" width="0.1524" layer="91"/>
</segment>
</net>
<net name="GND" class="0">
<segment>
<pinref part="OK1" gate="A" pin="EMIT"/>
<pinref part="OP_OUT" gate="G$1" pin="2"/>
<label x="116.84" y="71.12" size="1.778" layer="95"/>
<wire x1="132.08" y1="71.12" x2="111.76" y2="71.12" width="0.1524" layer="91"/>
<wire x1="111.76" y1="71.12" x2="111.76" y2="68.58" width="0.1524" layer="91"/>
<wire x1="111.76" y1="68.58" x2="99.06" y2="68.58" width="0.1524" layer="91"/>
</segment>
</net>
<net name="#ZW_B0" class="0">
<segment>
<pinref part="OK1" gate="A" pin="COL"/>
<pinref part="OP_OUT" gate="G$1" pin="1"/>
<wire x1="99.06" y1="73.66" x2="132.08" y2="73.66" width="0.1524" layer="91"/>
<label x="116.84" y="73.66" size="1.778" layer="95"/>
</segment>
</net>
</nets>
</sheet>
</sheets>
</schematic>
</drawing>
<compatibility>
<note version="8.2" severity="warning">
Since Version 8.2, EAGLE supports online libraries. The ids
of those online libraries will not be understood (or retained)
with this version.
</note>
<note version="8.3" severity="warning">
Since Version 8.3, EAGLE supports URNs for individual library
assets (packages, symbols, and devices). The URNs of those assets
will not be understood (or retained) with this version.
</note>
<note version="8.3" severity="warning">
Since Version 8.3, EAGLE supports the association of 3D packages
with devices in libraries, schematics, and board files. Those 3D
packages will not be understood (or retained) with this version.
</note>
<note version="8.4" severity="warning">
Since Version 8.4, EAGLE supports properties for SPICE simulation. 
Probes in schematics and SPICE mapping objects found in parts and library devices
will not be understood with this version. Update EAGLE to the latest version
for full support of SPICE simulation. 
</note>
</compatibility>
</eagle>
